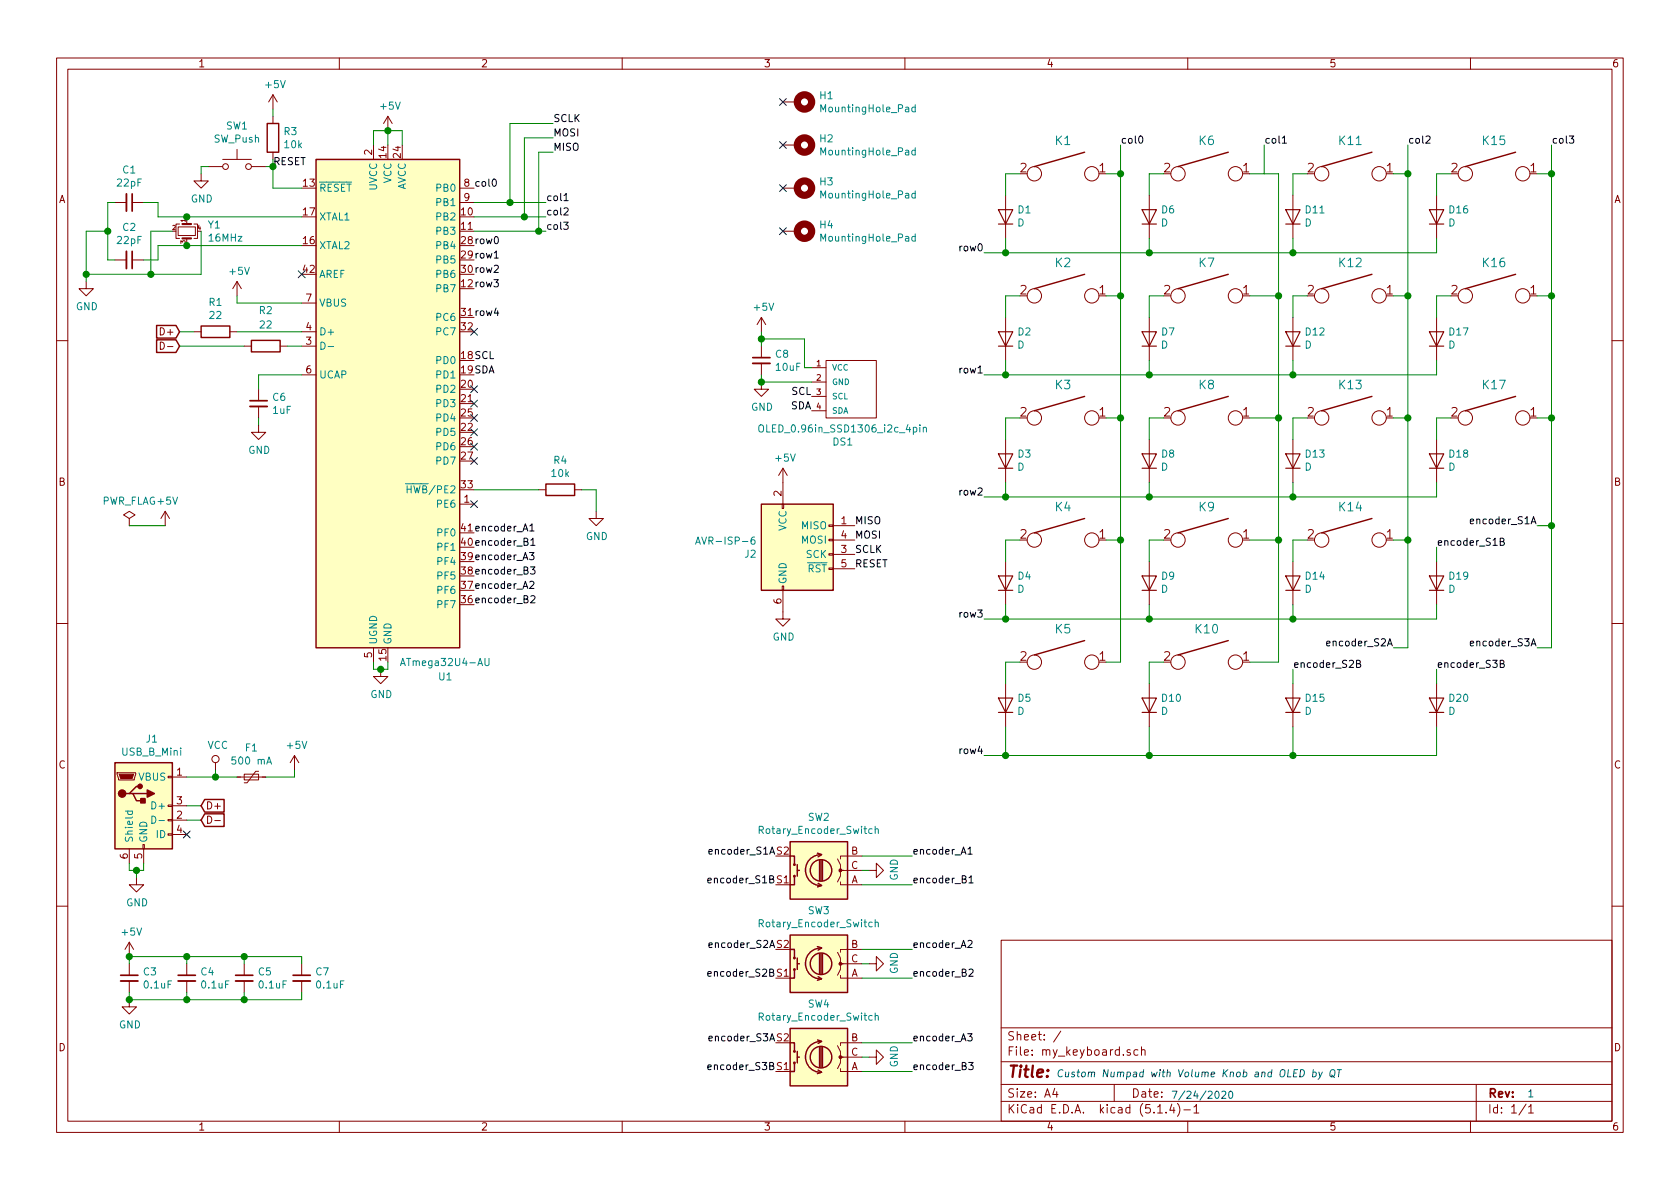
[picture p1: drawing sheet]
EESchema Schematic File Version 4
LIBS:my_keyboard-cache
EELAYER 30 0
EELAYER END
$Descr A4 11693 8268
encoding utf-8
Sheet 1 1
Title ""
Date ""
Rev ""
Comp ""
Comment1 ""
Comment2 ""
Comment3 ""
Comment4 ""
$EndDescr
Text Notes 7350 7500 0    50   Italic 0
Custom Numpad with Volume Knob and OLED by QT
Text Notes 10630 7640 0    50   ~ 0
1
$Comp
L keyboard_parts:KEYSW K1
U 1 1
P 7400 1200
F 0 "K1" H 7400 1433 60  0000 C CNN
F 1 "KEYSW" H 7400 1100 60  0001 C CNN
F 2 "Button_Switch_Keyboard:SW_Cherry_MX_1.00u_PCB" H 7400 1200 60  0001 C CNN
F 3 "" H 7400 1200 60  0000 C CNN
	1    7400 1200
	1    0    0    -1  
$EndComp
Wire Wire Line
	7100 1200 7000 1200
$Comp
L keyboard_parts:KEYSW K2
U 1 1
P 7400 2050
F 0 "K2" H 7400 2283 60  0000 C CNN
F 1 "KEYSW" H 7400 1950 60  0001 C CNN
F 2 "Button_Switch_Keyboard:SW_Cherry_MX_1.00u_PCB" H 7400 2050 60  0001 C CNN
F 3 "" H 7400 2050 60  0000 C CNN
	1    7400 2050
	1    0    0    -1  
$EndComp
Wire Wire Line
	7100 2050 7000 2050
$Comp
L keyboard_parts:KEYSW K3
U 1 1
P 7400 2900
F 0 "K3" H 7400 3133 60  0000 C CNN
F 1 "KEYSW" H 7400 2800 60  0001 C CNN
F 2 "Button_Switch_Keyboard:SW_Cherry_MX_1.00u_PCB" H 7400 2900 60  0001 C CNN
F 3 "" H 7400 2900 60  0000 C CNN
	1    7400 2900
	1    0    0    -1  
$EndComp
Wire Wire Line
	7100 2900 7000 2900
$Comp
L keyboard_parts:KEYSW K4
U 1 1
P 7400 3750
F 0 "K4" H 7400 3983 60  0000 C CNN
F 1 "KEYSW" H 7400 3650 60  0001 C CNN
F 2 "Button_Switch_Keyboard:SW_Cherry_MX_1.00u_PCB" H 7400 3750 60  0001 C CNN
F 3 "" H 7400 3750 60  0000 C CNN
	1    7400 3750
	1    0    0    -1  
$EndComp
Wire Wire Line
	7100 3750 7000 3750
$Comp
L keyboard_parts:KEYSW K5
U 1 1
P 7400 4600
F 0 "K5" H 7400 4833 60  0000 C CNN
F 1 "KEYSW" H 7400 4500 60  0001 C CNN
F 2 "Button_Switch_Keyboard:SW_Cherry_MX_2.00u_Plate" H 7400 4600 60  0001 C CNN
F 3 "" H 7400 4600 60  0000 C CNN
	1    7400 4600
	1    0    0    -1  
$EndComp
Wire Wire Line
	7100 4600 7000 4600
$Comp
L keyboard_parts:KEYSW K6
U 1 1
P 8400 1200
F 0 "K6" H 8400 1433 60  0000 C CNN
F 1 "KEYSW" H 8400 1100 60  0001 C CNN
F 2 "Button_Switch_Keyboard:SW_Cherry_MX_1.00u_PCB" H 8400 1200 60  0001 C CNN
F 3 "" H 8400 1200 60  0000 C CNN
	1    8400 1200
	1    0    0    -1  
$EndComp
Wire Wire Line
	8100 1200 8000 1200
$Comp
L keyboard_parts:KEYSW K7
U 1 1
P 8400 2050
F 0 "K7" H 8400 2283 60  0000 C CNN
F 1 "KEYSW" H 8400 1950 60  0001 C CNN
F 2 "Button_Switch_Keyboard:SW_Cherry_MX_1.00u_PCB" H 8400 2050 60  0001 C CNN
F 3 "" H 8400 2050 60  0000 C CNN
	1    8400 2050
	1    0    0    -1  
$EndComp
Wire Wire Line
	8100 2050 8000 2050
$Comp
L keyboard_parts:KEYSW K8
U 1 1
P 8400 2900
F 0 "K8" H 8400 3133 60  0000 C CNN
F 1 "KEYSW" H 8400 2800 60  0001 C CNN
F 2 "Button_Switch_Keyboard:SW_Cherry_MX_1.00u_PCB" H 8400 2900 60  0001 C CNN
F 3 "" H 8400 2900 60  0000 C CNN
	1    8400 2900
	1    0    0    -1  
$EndComp
Wire Wire Line
	8100 2900 8000 2900
$Comp
L keyboard_parts:KEYSW K9
U 1 1
P 8400 3750
F 0 "K9" H 8400 3983 60  0000 C CNN
F 1 "KEYSW" H 8400 3650 60  0001 C CNN
F 2 "Button_Switch_Keyboard:SW_Cherry_MX_1.00u_PCB" H 8400 3750 60  0001 C CNN
F 3 "" H 8400 3750 60  0000 C CNN
	1    8400 3750
	1    0    0    -1  
$EndComp
Wire Wire Line
	8100 3750 8000 3750
$Comp
L keyboard_parts:KEYSW K10
U 1 1
P 8400 4600
F 0 "K10" H 8400 4833 60  0000 C CNN
F 1 "KEYSW" H 8400 4500 60  0001 C CNN
F 2 "Button_Switch_Keyboard:SW_Cherry_MX_1.00u_PCB" H 8400 4600 60  0001 C CNN
F 3 "" H 8400 4600 60  0000 C CNN
	1    8400 4600
	1    0    0    -1  
$EndComp
Wire Wire Line
	8100 4600 8000 4600
$Comp
L keyboard_parts:KEYSW K11
U 1 1
P 9400 1200
F 0 "K11" H 9400 1433 60  0000 C CNN
F 1 "KEYSW" H 9400 1100 60  0001 C CNN
F 2 "Button_Switch_Keyboard:SW_Cherry_MX_1.00u_PCB" H 9400 1200 60  0001 C CNN
F 3 "" H 9400 1200 60  0000 C CNN
	1    9400 1200
	1    0    0    -1  
$EndComp
Wire Wire Line
	9100 1200 9000 1200
$Comp
L keyboard_parts:KEYSW K12
U 1 1
P 9400 2050
F 0 "K12" H 9400 2283 60  0000 C CNN
F 1 "KEYSW" H 9400 1950 60  0001 C CNN
F 2 "Button_Switch_Keyboard:SW_Cherry_MX_1.00u_PCB" H 9400 2050 60  0001 C CNN
F 3 "" H 9400 2050 60  0000 C CNN
	1    9400 2050
	1    0    0    -1  
$EndComp
Wire Wire Line
	9100 2050 9000 2050
$Comp
L keyboard_parts:KEYSW K13
U 1 1
P 9400 2900
F 0 "K13" H 9400 3133 60  0000 C CNN
F 1 "KEYSW" H 9400 2800 60  0001 C CNN
F 2 "Button_Switch_Keyboard:SW_Cherry_MX_1.00u_PCB" H 9400 2900 60  0001 C CNN
F 3 "" H 9400 2900 60  0000 C CNN
	1    9400 2900
	1    0    0    -1  
$EndComp
Wire Wire Line
	9100 2900 9000 2900
$Comp
L keyboard_parts:KEYSW K14
U 1 1
P 9400 3750
F 0 "K14" H 9400 3983 60  0000 C CNN
F 1 "KEYSW" H 9400 3650 60  0001 C CNN
F 2 "Button_Switch_Keyboard:SW_Cherry_MX_1.00u_PCB" H 9400 3750 60  0001 C CNN
F 3 "" H 9400 3750 60  0000 C CNN
	1    9400 3750
	1    0    0    -1  
$EndComp
Wire Wire Line
	9100 3750 9000 3750
$Comp
L keyboard_parts:KEYSW K17
U 1 1
P 10400 2900
F 0 "K17" H 10400 3133 60  0000 C CNN
F 1 "KEYSW" H 10400 2800 60  0001 C CNN
F 2 "Button_Switch_Keyboard:SW_Cherry_MX_2.00u_Vertical_Plate" H 10400 2900 60  0001 C CNN
F 3 "" H 10400 2900 60  0000 C CNN
	1    10400 2900
	1    0    0    -1  
$EndComp
Wire Wire Line
	10100 2900 10000 2900
$Comp
L keyboard_parts:KEYSW K15
U 1 1
P 10400 1200
F 0 "K15" H 10400 1433 60  0000 C CNN
F 1 "KEYSW" H 10400 1100 60  0001 C CNN
F 2 "Button_Switch_Keyboard:SW_Cherry_MX_1.00u_PCB" H 10400 1200 60  0001 C CNN
F 3 "" H 10400 1200 60  0000 C CNN
	1    10400 1200
	1    0    0    -1  
$EndComp
Wire Wire Line
	10100 1200 10000 1200
$Comp
L keyboard_parts:KEYSW K16
U 1 1
P 10400 2050
F 0 "K16" H 10400 2283 60  0000 C CNN
F 1 "KEYSW" H 10400 1950 60  0001 C CNN
F 2 "Button_Switch_Keyboard:SW_Cherry_MX_2.00u_Vertical_Plate" H 10400 2050 60  0001 C CNN
F 3 "" H 10400 2050 60  0000 C CNN
	1    10400 2050
	1    0    0    -1  
$EndComp
Wire Wire Line
	10100 2050 10000 2050
Wire Wire Line
	7800 1200 7700 1200
Wire Wire Line
	7000 2600 8000 2600
Wire Wire Line
	8700 1200 8800 1200
Wire Wire Line
	8000 2600 9000 2600
Connection ~ 8000 2600
Wire Wire Line
	8000 3450 9000 3450
Connection ~ 8000 3450
Wire Wire Line
	8000 4300 9000 4300
Connection ~ 8000 4300
Wire Wire Line
	9000 1750 10000 1750
Wire Wire Line
	7800 1000 7800 1200
Text Label 8800 1000 0    50   ~ 0
col1
Wire Wire Line
	8800 1000 8800 1200
Text Label 7800 1000 0    50   ~ 0
col0
Wire Wire Line
	9800 1000 9800 1200
Text Label 9800 1000 0    50   ~ 0
col2
Text Label 10800 1000 0    50   ~ 0
col3
Wire Wire Line
	6850 1750 7000 1750
Wire Wire Line
	6850 2600 7000 2600
Connection ~ 7000 2600
Wire Wire Line
	6850 3450 7000 3450
Connection ~ 7000 3450
Wire Wire Line
	7000 3450 8000 3450
Wire Wire Line
	6850 4300 7000 4300
Connection ~ 7000 4300
Wire Wire Line
	7000 4300 8000 4300
Wire Wire Line
	9700 1200 9800 1200
Wire Wire Line
	10700 1200 10800 1200
Wire Wire Line
	10800 1200 10800 1000
Wire Wire Line
	10700 2050 10800 2050
Wire Wire Line
	7000 5250 6850 5250
Wire Wire Line
	10800 2050 10800 1200
Connection ~ 10800 1200
Wire Wire Line
	10000 2600 9000 2600
Connection ~ 9000 2600
Connection ~ 10800 2050
Wire Wire Line
	9800 2050 9700 2050
Wire Wire Line
	9800 2900 9700 2900
Wire Wire Line
	9700 3750 9800 3750
Wire Wire Line
	9000 4300 10000 4300
Connection ~ 9000 4300
Wire Wire Line
	7000 5250 8000 5250
Connection ~ 7000 5250
Text Label 3300 1300 0    50   ~ 0
col0
Text Label 3800 1400 0    50   ~ 0
col1
Text Label 3800 1500 0    50   ~ 0
col2
Text Label 3800 1600 0    50   ~ 0
col3
$Comp
L Device:Rotary_Encoder_Switch SW2
U 1 1
P 5700 6050
F 0 "SW2" H 5700 5683 50  0000 C CNN
F 1 "Rotary_Encoder_Switch" H 5700 5774 50  0000 C CNN
F 2 "Rotary_Encoder:RotaryEncoder_Alps_EC11E-Switch_Vertical_H20mm" H 5550 6210 50  0001 C CNN
F 3 "~" H 5700 6310 50  0001 C CNN
	1    5700 6050
	-1   0    0    1   
$EndComp
$Comp
L power:GND #PWR017
U 1 1
P 6050 6050
F 0 "#PWR017" H 6050 5800 50  0001 C CNN
F 1 "GND" H 6055 5877 50  0000 C CNN
F 2 "" H 6050 6050 50  0001 C CNN
F 3 "" H 6050 6050 50  0001 C CNN
	1    6050 6050
	0    -1   -1   0   
$EndComp
Wire Wire Line
	6050 6050 6000 6050
Text Label 6350 5950 0    50   ~ 0
encoder_A1
Text Label 6350 6150 0    50   ~ 0
encoder_B1
Wire Wire Line
	6350 6150 6000 6150
Wire Wire Line
	6350 5950 6000 5950
Text Label 10700 3650 2    50   ~ 0
encoder_S1A
Text Label 10000 3800 0    50   ~ 0
encoder_S1B
Text Label 5400 6150 2    50   ~ 0
encoder_S1B
Text Label 5400 5950 2    50   ~ 0
encoder_S1A
Text Notes 8150 7650 0    50   ~ 0
7/24/2020
$Comp
L power:GND #PWR015
U 1 1
P 5300 2650
F 0 "#PWR015" H 5300 2400 50  0001 C CNN
F 1 "GND" H 5305 2477 50  0000 C CNN
F 2 "" H 5300 2650 50  0001 C CNN
F 3 "" H 5300 2650 50  0001 C CNN
	1    5300 2650
	1    0    0    -1  
$EndComp
Text Label 3300 2600 0    50   ~ 0
SDA
Text Label 3300 2500 0    50   ~ 0
SCL
Text Label 5650 2850 2    50   ~ 0
SDA
Text Label 5650 2750 2    50   ~ 0
SCL
$Comp
L Switch:SW_Push SW1
U 1 1
P 1650 1150
F 0 "SW1" H 1650 1435 50  0000 C CNN
F 1 "SW_Push" H 1650 1344 50  0000 C CNN
F 2 "Button_Switch_SMD:SW_PUSH_4_5.1x5.1mm" H 1650 1350 50  0001 C CNN
F 3 "~" H 1650 1350 50  0001 C CNN
F 4 "C318884" H 1650 1150 50  0001 C CNN "JLCPCB Parts"
	1    1650 1150
	1    0    0    -1  
$EndComp
$Comp
L power:GND #PWR06
U 1 1
P 1400 1200
F 0 "#PWR06" H 1400 950 50  0001 C CNN
F 1 "GND" H 1405 1027 50  0000 C CNN
F 2 "" H 1400 1200 50  0001 C CNN
F 3 "" H 1400 1200 50  0001 C CNN
	1    1400 1200
	1    0    0    -1  
$EndComp
$Comp
L dk_Display-Modules-LCD-OLED-Graphic:OLED_0.96in_SSD1306_i2c_4pin DS1
U 1 1
P 5950 2700
F 0 "DS1" V 6315 2617 50  0000 C CNN
F 1 "OLED_0.96in_SSD1306_i2c_4pin" V 6224 2617 50  0000 C CNN
F 2 "keyboard_parts:OLED_0.96in_SSD1306_i2c_4pin" H 5950 3000 50  0001 C CNN
F 3 "" H 5950 3000 50  0001 C CNN
	1    5950 2700
	0    1    1    0   
$EndComp
$Comp
L Device:Rotary_Encoder_Switch SW3
U 1 1
P 5700 6700
F 0 "SW3" H 5700 6333 50  0000 C CNN
F 1 "Rotary_Encoder_Switch" H 5700 6424 50  0000 C CNN
F 2 "Rotary_Encoder:RotaryEncoder_Alps_EC11E-Switch_Vertical_H20mm" H 5550 6860 50  0001 C CNN
F 3 "~" H 5700 6960 50  0001 C CNN
	1    5700 6700
	-1   0    0    1   
$EndComp
$Comp
L power:GND #PWR018
U 1 1
P 6050 6700
F 0 "#PWR018" H 6050 6450 50  0001 C CNN
F 1 "GND" H 6055 6527 50  0000 C CNN
F 2 "" H 6050 6700 50  0001 C CNN
F 3 "" H 6050 6700 50  0001 C CNN
	1    6050 6700
	0    -1   -1   0   
$EndComp
Wire Wire Line
	6050 6700 6000 6700
Text Label 6350 6600 0    50   ~ 0
encoder_A2
Text Label 6350 6800 0    50   ~ 0
encoder_B2
Wire Wire Line
	6350 6800 6000 6800
Wire Wire Line
	6350 6600 6000 6600
Text Label 5400 6800 2    50   ~ 0
encoder_S2B
Text Label 5400 6600 2    50   ~ 0
encoder_S2A
Text Label 3300 3700 0    50   ~ 0
encoder_A1
Text Label 3300 3800 0    50   ~ 0
encoder_B1
Text Label 3300 4100 0    50   ~ 0
encoder_A2
Text Label 3300 4200 0    50   ~ 0
encoder_B2
$Comp
L Device:Rotary_Encoder_Switch SW4
U 1 1
P 5700 7350
F 0 "SW4" H 5700 6983 50  0000 C CNN
F 1 "Rotary_Encoder_Switch" H 5700 7074 50  0000 C CNN
F 2 "Rotary_Encoder:RotaryEncoder_Alps_EC11E-Switch_Vertical_H20mm" H 5550 7510 50  0001 C CNN
F 3 "~" H 5700 7610 50  0001 C CNN
	1    5700 7350
	-1   0    0    1   
$EndComp
$Comp
L power:GND #PWR019
U 1 1
P 6050 7350
F 0 "#PWR019" H 6050 7100 50  0001 C CNN
F 1 "GND" H 6055 7177 50  0000 C CNN
F 2 "" H 6050 7350 50  0001 C CNN
F 3 "" H 6050 7350 50  0001 C CNN
	1    6050 7350
	0    -1   -1   0   
$EndComp
Wire Wire Line
	6050 7350 6000 7350
Text Label 6350 7250 0    50   ~ 0
encoder_A3
Text Label 6350 7450 0    50   ~ 0
encoder_B3
Wire Wire Line
	6350 7450 6000 7450
Wire Wire Line
	6350 7250 6000 7250
Text Label 5400 7450 2    50   ~ 0
encoder_S3B
Text Label 5400 7250 2    50   ~ 0
encoder_S3A
Wire Wire Line
	10700 2900 10800 2900
Connection ~ 10800 2900
Wire Wire Line
	10800 2050 10800 2900
Wire Wire Line
	10700 3650 10800 3650
Wire Wire Line
	10800 3650 10800 2900
Text Label 9700 4500 2    50   ~ 0
encoder_S2A
Text Label 9000 4650 0    50   ~ 0
encoder_S2B
Wire Wire Line
	9700 4500 9800 4500
Text Label 10700 4500 2    50   ~ 0
encoder_S3A
Text Label 10000 4650 0    50   ~ 0
encoder_S3B
Wire Wire Line
	10700 4500 10800 4500
Wire Wire Line
	10800 4500 10800 3650
Connection ~ 10800 3650
Connection ~ 9000 3450
Wire Wire Line
	8000 5250 9000 5250
Connection ~ 8000 5250
Connection ~ 9000 5250
Wire Wire Line
	9000 5250 10000 5250
Text Label 3300 3900 0    50   ~ 0
encoder_A3
Text Label 3300 4000 0    50   ~ 0
encoder_B3
$Comp
L Mechanical:MountingHole_Pad H1
U 1 1
P 5550 700
F 0 "H1" V 5504 850 50  0000 L CNN
F 1 "MountingHole_Pad" V 5595 850 50  0000 L CNN
F 2 "MountingHole:MountingHole_3.2mm_M3_Pad_Via" H 5550 700 50  0001 C CNN
F 3 "~" H 5550 700 50  0001 C CNN
	1    5550 700 
	0    1    1    0   
$EndComp
$Comp
L Mechanical:MountingHole_Pad H2
U 1 1
P 5550 1000
F 0 "H2" V 5504 1150 50  0000 L CNN
F 1 "MountingHole_Pad" V 5595 1150 50  0000 L CNN
F 2 "MountingHole:MountingHole_3.2mm_M3_Pad_Via" H 5550 1000 50  0001 C CNN
F 3 "~" H 5550 1000 50  0001 C CNN
	1    5550 1000
	0    1    1    0   
$EndComp
$Comp
L Mechanical:MountingHole_Pad H3
U 1 1
P 5550 1300
F 0 "H3" V 5504 1450 50  0000 L CNN
F 1 "MountingHole_Pad" V 5595 1450 50  0000 L CNN
F 2 "MountingHole:MountingHole_3.2mm_M3_Pad_Via" H 5550 1300 50  0001 C CNN
F 3 "~" H 5550 1300 50  0001 C CNN
	1    5550 1300
	0    1    1    0   
$EndComp
$Comp
L Mechanical:MountingHole_Pad H4
U 1 1
P 5550 1600
F 0 "H4" V 5504 1750 50  0000 L CNN
F 1 "MountingHole_Pad" V 5595 1750 50  0000 L CNN
F 2 "MountingHole:MountingHole_3.2mm_M3_Pad_Via" H 5550 1600 50  0001 C CNN
F 3 "~" H 5550 1600 50  0001 C CNN
	1    5550 1600
	0    1    1    0   
$EndComp
Wire Wire Line
	2600 1000 2600 900 
Wire Wire Line
	2600 900  2700 900 
Wire Wire Line
	2700 900  2700 1000
Wire Wire Line
	2800 1000 2800 900 
Wire Wire Line
	2800 900  2700 900 
Connection ~ 2700 900 
$Comp
L power:+5V #PWR012
U 1 1
P 2700 900
F 0 "#PWR012" H 2700 750 50  0001 C CNN
F 1 "+5V" H 2715 1073 50  0000 C CNN
F 2 "" H 2700 900 50  0001 C CNN
F 3 "" H 2700 900 50  0001 C CNN
	1    2700 900 
	1    0    0    -1  
$EndComp
Wire Wire Line
	2600 4600 2600 4650
Wire Wire Line
	2600 4650 2650 4650
Wire Wire Line
	2700 4650 2700 4600
$Comp
L power:GND #PWR011
U 1 1
P 2650 4650
F 0 "#PWR011" H 2650 4400 50  0001 C CNN
F 1 "GND" H 2655 4477 50  0000 C CNN
F 2 "" H 2650 4650 50  0001 C CNN
F 3 "" H 2650 4650 50  0001 C CNN
	1    2650 4650
	1    0    0    -1  
$EndComp
$Comp
L Device:R R4
U 1 1
P 3900 3400
F 0 "R4" V 3693 3400 50  0000 C CNN
F 1 "10k" V 3784 3400 50  0000 C CNN
F 2 "Resistor_SMD:R_0805_2012Metric_Pad1.15x1.40mm_HandSolder" V 3830 3400 50  0001 C CNN
F 3 "~" H 3900 3400 50  0001 C CNN
F 4 "C25804" H 3900 3400 50  0001 C CNN "JLCPCB Parts"
	1    3900 3400
	0    1    1    0   
$EndComp
Wire Wire Line
	3750 3400 3300 3400
$Comp
L power:GND #PWR013
U 1 1
P 4150 3550
F 0 "#PWR013" H 4150 3300 50  0001 C CNN
F 1 "GND" H 4155 3377 50  0000 C CNN
F 2 "" H 4150 3550 50  0001 C CNN
F 3 "" H 4150 3550 50  0001 C CNN
	1    4150 3550
	1    0    0    -1  
$EndComp
Wire Wire Line
	4050 3400 4150 3400
Wire Wire Line
	4150 3400 4150 3550
$Comp
L Device:R R1
U 1 1
P 1500 2300
F 0 "R1" V 1293 2300 50  0000 C CNN
F 1 "22" V 1384 2300 50  0000 C CNN
F 2 "Resistor_SMD:R_0805_2012Metric_Pad1.15x1.40mm_HandSolder" V 1430 2300 50  0001 C CNN
F 3 "~" H 1500 2300 50  0001 C CNN
F 4 "C23345" H 1500 2300 50  0001 C CNN "JLCPCB Parts"
	1    1500 2300
	0    1    1    0   
$EndComp
$Comp
L Device:R R2
U 1 1
P 1850 2400
F 0 "R2" V 1600 2400 50  0000 C CNN
F 1 "22" V 1700 2400 50  0000 C CNN
F 2 "Resistor_SMD:R_0805_2012Metric_Pad1.15x1.40mm_HandSolder" V 1780 2400 50  0001 C CNN
F 3 "~" H 1850 2400 50  0001 C CNN
F 4 "C23345" H 1850 2400 50  0001 C CNN "JLCPCB Parts"
	1    1850 2400
	0    1    1    0   
$EndComp
$Comp
L Device:C_Small C6
U 1 1
P 1800 2800
F 0 "C6" H 1892 2846 50  0000 L CNN
F 1 "1uF" H 1892 2755 50  0000 L CNN
F 2 "Capacitor_SMD:C_0805_2012Metric_Pad1.15x1.40mm_HandSolder" H 1800 2800 50  0001 C CNN
F 3 "~" H 1800 2800 50  0001 C CNN
F 4 " C15849" H 1800 2800 50  0001 C CNN "JLCPCB Parts"
	1    1800 2800
	1    0    0    -1  
$EndComp
$Comp
L power:GND #PWR08
U 1 1
P 1800 2950
F 0 "#PWR08" H 1800 2700 50  0001 C CNN
F 1 "GND" H 1805 2777 50  0000 C CNN
F 2 "" H 1800 2950 50  0001 C CNN
F 3 "" H 1800 2950 50  0001 C CNN
	1    1800 2950
	1    0    0    -1  
$EndComp
Wire Wire Line
	2100 2600 1800 2600
Wire Wire Line
	1800 2600 1800 2700
Wire Wire Line
	1800 2950 1800 2900
$Comp
L power:+5V #PWR02
U 1 1
P 900 6650
F 0 "#PWR02" H 900 6500 50  0001 C CNN
F 1 "+5V" H 915 6823 50  0000 C CNN
F 2 "" H 900 6650 50  0001 C CNN
F 3 "" H 900 6650 50  0001 C CNN
	1    900  6650
	1    0    0    -1  
$EndComp
$Comp
L Device:C_Small C3
U 1 1
P 900 6800
F 0 "C3" H 992 6846 50  0000 L CNN
F 1 "0.1uF" H 992 6755 50  0000 L CNN
F 2 "Capacitor_SMD:C_0805_2012Metric_Pad1.15x1.40mm_HandSolder" H 900 6800 50  0001 C CNN
F 3 "~" H 900 6800 50  0001 C CNN
F 4 "C14663" H 900 6800 50  0001 C CNN "JLCPCB Parts"
	1    900  6800
	1    0    0    -1  
$EndComp
$Comp
L power:GND #PWR03
U 1 1
P 900 6950
F 0 "#PWR03" H 900 6700 50  0001 C CNN
F 1 "GND" H 905 6777 50  0000 C CNN
F 2 "" H 900 6950 50  0001 C CNN
F 3 "" H 900 6950 50  0001 C CNN
	1    900  6950
	1    0    0    -1  
$EndComp
Wire Wire Line
	900  6950 900  6900
Wire Wire Line
	900  6700 900  6650
$Comp
L Device:C_Small C4
U 1 1
P 1300 6800
F 0 "C4" H 1392 6846 50  0000 L CNN
F 1 "0.1uF" H 1392 6755 50  0000 L CNN
F 2 "Capacitor_SMD:C_0805_2012Metric_Pad1.15x1.40mm_HandSolder" H 1300 6800 50  0001 C CNN
F 3 "~" H 1300 6800 50  0001 C CNN
F 4 "C14663" H 1300 6800 50  0001 C CNN "JLCPCB Parts"
	1    1300 6800
	1    0    0    -1  
$EndComp
Wire Wire Line
	1300 6950 1300 6900
Wire Wire Line
	1300 6700 1300 6650
$Comp
L Device:C_Small C5
U 1 1
P 1700 6800
F 0 "C5" H 1792 6846 50  0000 L CNN
F 1 "0.1uF" H 1792 6755 50  0000 L CNN
F 2 "Capacitor_SMD:C_0805_2012Metric_Pad1.15x1.40mm_HandSolder" H 1700 6800 50  0001 C CNN
F 3 "~" H 1700 6800 50  0001 C CNN
F 4 "C14663" H 1700 6800 50  0001 C CNN "JLCPCB Parts"
	1    1700 6800
	1    0    0    -1  
$EndComp
Wire Wire Line
	1700 6950 1700 6900
Wire Wire Line
	1700 6700 1700 6650
$Comp
L Device:C_Small C7
U 1 1
P 2100 6800
F 0 "C7" H 2192 6846 50  0000 L CNN
F 1 "0.1uF" H 2192 6755 50  0000 L CNN
F 2 "Capacitor_SMD:C_0805_2012Metric_Pad1.15x1.40mm_HandSolder" H 2100 6800 50  0001 C CNN
F 3 "~" H 2100 6800 50  0001 C CNN
F 4 "C14663" H 2100 6800 50  0001 C CNN "JLCPCB Parts"
	1    2100 6800
	1    0    0    -1  
$EndComp
Wire Wire Line
	2100 6950 2100 6900
Wire Wire Line
	2100 6700 2100 6650
Wire Wire Line
	1300 6650 900  6650
Connection ~ 900  6650
Connection ~ 1300 6650
Wire Wire Line
	1300 6650 1700 6650
Connection ~ 1700 6650
Wire Wire Line
	1700 6650 2100 6650
Connection ~ 900  6950
Wire Wire Line
	900  6950 1300 6950
Connection ~ 1300 6950
Wire Wire Line
	1300 6950 1700 6950
Connection ~ 1700 6950
Wire Wire Line
	1700 6950 2100 6950
$Comp
L power:+5V #PWR07
U 1 1
P 1650 2050
F 0 "#PWR07" H 1650 1900 50  0001 C CNN
F 1 "+5V" H 1665 2223 50  0000 C CNN
F 2 "" H 1650 2050 50  0001 C CNN
F 3 "" H 1650 2050 50  0001 C CNN
	1    1650 2050
	1    0    0    -1  
$EndComp
Wire Wire Line
	2100 2100 1650 2100
Wire Wire Line
	1650 2100 1650 2050
Wire Wire Line
	2100 2400 2000 2400
Wire Wire Line
	1650 2300 2100 2300
Wire Wire Line
	1250 2300 1350 2300
Wire Wire Line
	1250 2400 1700 2400
$Comp
L Device:Crystal_GND24_Small Y1
U 1 1
P 1300 1600
F 0 "Y1" V 1254 1744 50  0000 L CNN
F 1 "16MHz" V 1345 1744 50  0000 L CNN
F 2 "Crystal:Crystal_SMD_3225-4Pin_3.2x2.5mm_HandSoldering" H 1300 1600 50  0001 C CNN
F 3 "~" H 1300 1600 50  0001 C CNN
F 4 "C13738" H 1300 1600 50  0001 C CNN "JLCPCB Parts"
	1    1300 1600
	0    1    1    0   
$EndComp
Wire Wire Line
	750  1400 800  1400
Wire Wire Line
	750  1800 800  1800
Wire Wire Line
	750  1400 750  1600
$Comp
L Device:C_Small C1
U 1 1
P 900 1400
F 0 "C1" V 671 1400 50  0000 C CNN
F 1 "22pF" V 762 1400 50  0000 C CNN
F 2 "Capacitor_SMD:C_0805_2012Metric_Pad1.15x1.40mm_HandSolder" H 900 1400 50  0001 C CNN
F 3 "~" H 900 1400 50  0001 C CNN
F 4 " C14663" H 900 1400 50  0001 C CNN "JLCPCB Parts"
	1    900  1400
	0    1    1    0   
$EndComp
$Comp
L Device:C_Small C2
U 1 1
P 900 1800
F 0 "C2" V 671 1800 50  0000 C CNN
F 1 "22pF" V 762 1800 50  0000 C CNN
F 2 "Capacitor_SMD:C_0805_2012Metric_Pad1.15x1.40mm_HandSolder" H 900 1800 50  0001 C CNN
F 3 "~" H 900 1800 50  0001 C CNN
F 4 " C14663" H 900 1800 50  0001 C CNN "JLCPCB Parts"
	1    900  1800
	0    1    1    0   
$EndComp
Wire Wire Line
	1100 1400 1100 1500
Wire Wire Line
	1100 1500 1300 1500
Wire Wire Line
	1000 1400 1100 1400
Connection ~ 1300 1500
Wire Wire Line
	1100 1800 1100 1700
Wire Wire Line
	1100 1700 1300 1700
Wire Wire Line
	1000 1800 1100 1800
Connection ~ 1300 1700
$Comp
L power:GND #PWR01
U 1 1
P 600 1950
F 0 "#PWR01" H 600 1700 50  0001 C CNN
F 1 "GND" H 605 1777 50  0000 C CNN
F 2 "" H 600 1950 50  0001 C CNN
F 3 "" H 600 1950 50  0001 C CNN
	1    600  1950
	1    0    0    -1  
$EndComp
Wire Wire Line
	600  1600 750  1600
Connection ~ 750  1600
Wire Wire Line
	750  1600 750  1800
Wire Wire Line
	600  1600 600  1900
Wire Wire Line
	1200 1600 1050 1600
Wire Wire Line
	1050 1600 1050 1900
Wire Wire Line
	1050 1900 600  1900
Connection ~ 600  1900
Wire Wire Line
	600  1900 600  1950
Wire Wire Line
	1300 1700 2100 1700
Wire Wire Line
	1300 1500 2100 1500
Wire Wire Line
	1400 1600 1400 1900
Wire Wire Line
	1400 1900 1050 1900
Connection ~ 1050 1900
Wire Wire Line
	1450 1150 1400 1150
Wire Wire Line
	1400 1200 1400 1150
Wire Wire Line
	1850 1150 1900 1150
Wire Wire Line
	1900 1150 1900 1300
$Comp
L power:+5V #PWR09
U 1 1
P 1900 750
F 0 "#PWR09" H 1900 600 50  0001 C CNN
F 1 "+5V" H 1915 923 50  0000 C CNN
F 2 "" H 1900 750 50  0001 C CNN
F 3 "" H 1900 750 50  0001 C CNN
	1    1900 750 
	1    0    0    -1  
$EndComp
$Comp
L Device:R R3
U 1 1
P 1900 950
F 0 "R3" H 1970 996 50  0000 L CNN
F 1 "10k" H 1970 905 50  0000 L CNN
F 2 "Resistor_SMD:R_0805_2012Metric_Pad1.15x1.40mm_HandSolder" V 1830 950 50  0001 C CNN
F 3 "~" H 1900 950 50  0001 C CNN
F 4 "C25804" H 1900 950 50  0001 C CNN "JLCPCB Parts"
	1    1900 950 
	1    0    0    -1  
$EndComp
Wire Wire Line
	1900 1100 1900 1150
Connection ~ 1900 1150
Wire Wire Line
	1900 800  1900 750 
Text GLabel 1250 2300 0    50   Input ~ 0
D+
Text GLabel 1250 2400 0    50   Input ~ 0
D-
$Comp
L Connector:USB_B_Mini J1
U 1 1
P 1000 5600
F 0 "J1" H 1057 6067 50  0000 C CNN
F 1 "USB_B_Mini" H 1057 5976 50  0000 C CNN
F 2 "keyboard_parts:USB_miniB" H 1150 5550 50  0001 C CNN
F 3 "~" H 1150 5550 50  0001 C CNN
	1    1000 5600
	1    0    0    -1  
$EndComp
$Comp
L power:VCC #PWR05
U 1 1
P 1500 5350
F 0 "#PWR05" H 1500 5200 50  0001 C CNN
F 1 "VCC" H 1517 5523 50  0000 C CNN
F 2 "" H 1500 5350 50  0001 C CNN
F 3 "" H 1500 5350 50  0001 C CNN
	1    1500 5350
	1    0    0    -1  
$EndComp
Wire Wire Line
	1300 5400 1500 5400
Wire Wire Line
	1500 5400 1500 5350
$Comp
L power:+5V #PWR010
U 1 1
P 2050 5350
F 0 "#PWR010" H 2050 5200 50  0001 C CNN
F 1 "+5V" H 2065 5523 50  0000 C CNN
F 2 "" H 2050 5350 50  0001 C CNN
F 3 "" H 2050 5350 50  0001 C CNN
	1    2050 5350
	1    0    0    -1  
$EndComp
Wire Wire Line
	2050 5400 2050 5350
$Comp
L Device:Polyfuse_Small F1
U 1 1
P 1750 5400
F 0 "F1" V 1545 5400 50  0000 C CNN
F 1 "500 mA" V 1636 5400 50  0000 C CNN
F 2 "Fuse:Fuse_1206_3216Metric_Pad1.42x1.75mm_HandSolder" H 1800 5200 50  0001 L CNN
F 3 "~" H 1750 5400 50  0001 C CNN
F 4 "C151162" H 1750 5400 50  0001 C CNN "JLCPCB Parts"
	1    1750 5400
	0    1    1    0   
$EndComp
Wire Wire Line
	1500 5400 1650 5400
Connection ~ 1500 5400
Wire Wire Line
	2050 5400 1850 5400
Text GLabel 1400 5600 2    50   Input ~ 0
D+
Text GLabel 1400 5700 2    50   Input ~ 0
D-
Wire Wire Line
	1400 5600 1300 5600
Wire Wire Line
	1400 5700 1300 5700
Wire Wire Line
	900  6000 900  6050
Wire Wire Line
	900  6050 950  6050
Wire Wire Line
	1000 6050 1000 6000
$Comp
L power:GND #PWR04
U 1 1
P 950 6100
F 0 "#PWR04" H 950 5850 50  0001 C CNN
F 1 "GND" H 955 5927 50  0000 C CNN
F 2 "" H 950 6100 50  0001 C CNN
F 3 "" H 950 6100 50  0001 C CNN
	1    950  6100
	1    0    0    -1  
$EndComp
Wire Wire Line
	950  6100 950  6050
Connection ~ 950  6050
Wire Wire Line
	950  6050 1000 6050
$Comp
L MCU_Microchip_ATmega:ATmega32U4-AU U1
U 1 1
P 2700 2800
F 0 "U1" H 3100 900 50  0000 C CNN
F 1 "ATmega32U4-AU" H 3100 1000 50  0000 C CNN
F 2 "Package_QFP:TQFP-44_10x10mm_P0.8mm" H 2700 2800 50  0001 C CIN
F 3 "http://ww1.microchip.com/downloads/en/DeviceDoc/Atmel-7766-8-bit-AVR-ATmega16U4-32U4_Datasheet.pdf" H 2700 2800 50  0001 C CNN
F 4 "C44854" H 2700 2800 50  0001 C CNN "JLCPCB Parts"
	1    2700 2800
	1    0    0    -1  
$EndComp
NoConn ~ 3300 2300
NoConn ~ 3300 2700
NoConn ~ 3300 2800
NoConn ~ 3300 2900
NoConn ~ 3300 3000
NoConn ~ 3300 3100
NoConn ~ 3300 3200
Connection ~ 2650 4650
Wire Wire Line
	2650 4650 2700 4650
$Comp
L Device:C_Small C8
U 1 1
P 5300 2500
F 0 "C8" H 5392 2546 50  0000 L CNN
F 1 "10uF" H 5392 2455 50  0000 L CNN
F 2 "Capacitor_SMD:C_0805_2012Metric_Pad1.15x1.40mm_HandSolder" H 5300 2500 50  0001 C CNN
F 3 "~" H 5300 2500 50  0001 C CNN
F 4 "C19702" H 5300 2500 50  0001 C CNN "JLCPCB Parts"
	1    5300 2500
	1    0    0    -1  
$EndComp
Wire Wire Line
	5300 2650 5300 2600
Connection ~ 5300 2650
Wire Wire Line
	5300 2400 5300 2350
Wire Wire Line
	5600 2350 5600 2550
Wire Wire Line
	5600 2550 5650 2550
Wire Wire Line
	5300 2350 5600 2350
Wire Wire Line
	5300 2650 5650 2650
NoConn ~ 3300 3500
NoConn ~ 2100 1900
$Comp
L power:+5V #PWR014
U 1 1
P 5300 2300
F 0 "#PWR014" H 5300 2150 50  0001 C CNN
F 1 "+5V" H 5315 2473 50  0000 C CNN
F 2 "" H 5300 2300 50  0001 C CNN
F 3 "" H 5300 2300 50  0001 C CNN
	1    5300 2300
	1    0    0    -1  
$EndComp
Wire Wire Line
	5300 2350 5300 2300
Connection ~ 5300 2350
NoConn ~ 1300 5800
$Comp
L power:PWR_FLAG #FLG01
U 1 1
P 900 3650
F 0 "#FLG01" H 900 3725 50  0001 C CNN
F 1 "PWR_FLAG" H 900 3823 50  0000 C CNN
F 2 "" H 900 3650 50  0001 C CNN
F 3 "~" H 900 3650 50  0001 C CNN
	1    900  3650
	1    0    0    -1  
$EndComp
$Comp
L power:+5V #PWR021
U 1 1
P 1150 3650
F 0 "#PWR021" H 1150 3500 50  0001 C CNN
F 1 "+5V" H 1165 3823 50  0000 C CNN
F 2 "" H 1150 3650 50  0001 C CNN
F 3 "" H 1150 3650 50  0001 C CNN
	1    1150 3650
	1    0    0    -1  
$EndComp
Wire Wire Line
	1150 3650 900  3650
Wire Wire Line
	8000 1750 7000 1750
Connection ~ 7000 1750
Wire Wire Line
	8000 1750 9000 1750
Connection ~ 8000 1750
Connection ~ 9000 1750
Text Label 3300 1700 0    50   ~ 0
row0
Text Label 3300 1800 0    50   ~ 0
row1
Text Label 3300 1900 0    50   ~ 0
row2
Text Label 3300 2000 0    50   ~ 0
row3
Text Label 3300 2200 0    50   ~ 0
row4
Text Label 6850 1750 2    50   ~ 0
row0
Text Label 6850 2600 2    50   ~ 0
row1
Text Label 6850 3450 2    50   ~ 0
row2
Text Label 6850 4300 2    50   ~ 0
row3
Text Label 6850 5250 2    50   ~ 0
row4
$Comp
L Device:D D1
U 1 1
P 7000 1500
F 0 "D1" V 7046 1421 50  0000 R CNN
F 1 "D" V 6955 1421 50  0000 R CNN
F 2 "Diode_SMD:D_SOD-123" H 7000 1500 50  0001 C CNN
F 3 "~" H 7000 1500 50  0001 C CNN
F 4 " C81598" H 7000 1500 50  0001 C CNN "JLCPCB Parts"
	1    7000 1500
	0    -1   -1   0   
$EndComp
Wire Wire Line
	7000 1200 7000 1350
Wire Wire Line
	7000 1650 7000 1750
$Comp
L Device:D D16
U 1 1
P 10000 1500
F 0 "D16" V 10046 1421 50  0000 R CNN
F 1 "D" V 9955 1421 50  0000 R CNN
F 2 "Diode_SMD:D_SOD-123" H 10000 1500 50  0001 C CNN
F 3 "~" H 10000 1500 50  0001 C CNN
F 4 " C81598" H 10000 1500 50  0001 C CNN "JLCPCB Parts"
	1    10000 1500
	0    -1   -1   0   
$EndComp
$Comp
L Device:D D11
U 1 1
P 9000 1500
F 0 "D11" V 9046 1421 50  0000 R CNN
F 1 "D" V 8955 1421 50  0000 R CNN
F 2 "Diode_SMD:D_SOD-123" H 9000 1500 50  0001 C CNN
F 3 "~" H 9000 1500 50  0001 C CNN
F 4 " C81598" H 9000 1500 50  0001 C CNN "JLCPCB Parts"
	1    9000 1500
	0    -1   -1   0   
$EndComp
$Comp
L Device:D D6
U 1 1
P 8000 1500
F 0 "D6" V 8046 1421 50  0000 R CNN
F 1 "D" V 7955 1421 50  0000 R CNN
F 2 "Diode_SMD:D_SOD-123" H 8000 1500 50  0001 C CNN
F 3 "~" H 8000 1500 50  0001 C CNN
F 4 " C81598" H 8000 1500 50  0001 C CNN "JLCPCB Parts"
	1    8000 1500
	0    -1   -1   0   
$EndComp
$Comp
L Device:D D17
U 1 1
P 10000 2350
F 0 "D17" V 10046 2271 50  0000 R CNN
F 1 "D" V 9955 2271 50  0000 R CNN
F 2 "Diode_SMD:D_SOD-123" H 10000 2350 50  0001 C CNN
F 3 "~" H 10000 2350 50  0001 C CNN
F 4 " C81598" H 10000 2350 50  0001 C CNN "JLCPCB Parts"
	1    10000 2350
	0    -1   -1   0   
$EndComp
$Comp
L Device:D D12
U 1 1
P 9000 2350
F 0 "D12" V 9046 2271 50  0000 R CNN
F 1 "D" V 8955 2271 50  0000 R CNN
F 2 "Diode_SMD:D_SOD-123" H 9000 2350 50  0001 C CNN
F 3 "~" H 9000 2350 50  0001 C CNN
F 4 " C81598" H 9000 2350 50  0001 C CNN "JLCPCB Parts"
	1    9000 2350
	0    -1   -1   0   
$EndComp
$Comp
L Device:D D7
U 1 1
P 8000 2350
F 0 "D7" V 8046 2271 50  0000 R CNN
F 1 "D" V 7955 2271 50  0000 R CNN
F 2 "Diode_SMD:D_SOD-123" H 8000 2350 50  0001 C CNN
F 3 "~" H 8000 2350 50  0001 C CNN
F 4 " C81598" H 8000 2350 50  0001 C CNN "JLCPCB Parts"
	1    8000 2350
	0    -1   -1   0   
$EndComp
$Comp
L Device:D D2
U 1 1
P 7000 2350
F 0 "D2" V 7046 2271 50  0000 R CNN
F 1 "D" V 6955 2271 50  0000 R CNN
F 2 "Diode_SMD:D_SOD-123" H 7000 2350 50  0001 C CNN
F 3 "~" H 7000 2350 50  0001 C CNN
F 4 " C81598" H 7000 2350 50  0001 C CNN "JLCPCB Parts"
	1    7000 2350
	0    -1   -1   0   
$EndComp
Wire Wire Line
	10000 2500 10000 2600
Wire Wire Line
	9000 2500 9000 2600
Wire Wire Line
	8000 2500 8000 2600
Wire Wire Line
	7000 2500 7000 2600
Wire Wire Line
	10000 2050 10000 2200
Wire Wire Line
	9000 2050 9000 2200
Wire Wire Line
	8000 2050 8000 2200
Wire Wire Line
	7000 2050 7000 2200
$Comp
L Device:D D18
U 1 1
P 10000 3200
F 0 "D18" V 10046 3121 50  0000 R CNN
F 1 "D" V 9955 3121 50  0000 R CNN
F 2 "Diode_SMD:D_SOD-123" H 10000 3200 50  0001 C CNN
F 3 "~" H 10000 3200 50  0001 C CNN
F 4 " C81598" H 10000 3200 50  0001 C CNN "JLCPCB Parts"
	1    10000 3200
	0    -1   -1   0   
$EndComp
$Comp
L Device:D D13
U 1 1
P 9000 3200
F 0 "D13" V 9046 3121 50  0000 R CNN
F 1 "D" V 8955 3121 50  0000 R CNN
F 2 "Diode_SMD:D_SOD-123" H 9000 3200 50  0001 C CNN
F 3 "~" H 9000 3200 50  0001 C CNN
F 4 " C81598" H 9000 3200 50  0001 C CNN "JLCPCB Parts"
	1    9000 3200
	0    -1   -1   0   
$EndComp
$Comp
L Device:D D8
U 1 1
P 8000 3200
F 0 "D8" V 8046 3121 50  0000 R CNN
F 1 "D" V 7955 3121 50  0000 R CNN
F 2 "Diode_SMD:D_SOD-123" H 8000 3200 50  0001 C CNN
F 3 "~" H 8000 3200 50  0001 C CNN
F 4 " C81598" H 8000 3200 50  0001 C CNN "JLCPCB Parts"
	1    8000 3200
	0    -1   -1   0   
$EndComp
$Comp
L Device:D D3
U 1 1
P 7000 3200
F 0 "D3" V 7046 3121 50  0000 R CNN
F 1 "D" V 6955 3121 50  0000 R CNN
F 2 "Diode_SMD:D_SOD-123" H 7000 3200 50  0001 C CNN
F 3 "~" H 7000 3200 50  0001 C CNN
F 4 " C81598" H 7000 3200 50  0001 C CNN "JLCPCB Parts"
	1    7000 3200
	0    -1   -1   0   
$EndComp
Wire Wire Line
	7000 2900 7000 3050
Wire Wire Line
	8000 2900 8000 3050
Wire Wire Line
	9000 2900 9000 3050
Wire Wire Line
	10000 2900 10000 3050
Wire Wire Line
	7000 3350 7000 3450
Wire Wire Line
	8000 3350 8000 3450
Wire Wire Line
	9000 3350 9000 3450
Wire Wire Line
	10000 3350 10000 3450
$Comp
L Device:D D19
U 1 1
P 10000 4050
F 0 "D19" V 10046 3971 50  0000 R CNN
F 1 "D" V 9955 3971 50  0000 R CNN
F 2 "Diode_SMD:D_SOD-123" H 10000 4050 50  0001 C CNN
F 3 "~" H 10000 4050 50  0001 C CNN
F 4 " C81598" H 10000 4050 50  0001 C CNN "JLCPCB Parts"
	1    10000 4050
	0    -1   -1   0   
$EndComp
$Comp
L Device:D D14
U 1 1
P 9000 4050
F 0 "D14" V 9046 3971 50  0000 R CNN
F 1 "D" V 8955 3971 50  0000 R CNN
F 2 "Diode_SMD:D_SOD-123" H 9000 4050 50  0001 C CNN
F 3 "~" H 9000 4050 50  0001 C CNN
F 4 " C81598" H 9000 4050 50  0001 C CNN "JLCPCB Parts"
	1    9000 4050
	0    -1   -1   0   
$EndComp
$Comp
L Device:D D9
U 1 1
P 8000 4050
F 0 "D9" V 8046 3971 50  0000 R CNN
F 1 "D" V 7955 3971 50  0000 R CNN
F 2 "Diode_SMD:D_SOD-123" H 8000 4050 50  0001 C CNN
F 3 "~" H 8000 4050 50  0001 C CNN
F 4 " C81598" H 8000 4050 50  0001 C CNN "JLCPCB Parts"
	1    8000 4050
	0    -1   -1   0   
$EndComp
$Comp
L Device:D D4
U 1 1
P 7000 4050
F 0 "D4" V 7046 3971 50  0000 R CNN
F 1 "D" V 6955 3971 50  0000 R CNN
F 2 "Diode_SMD:D_SOD-123" H 7000 4050 50  0001 C CNN
F 3 "~" H 7000 4050 50  0001 C CNN
F 4 " C81598" H 7000 4050 50  0001 C CNN "JLCPCB Parts"
	1    7000 4050
	0    -1   -1   0   
$EndComp
Wire Wire Line
	7000 3750 7000 3900
Wire Wire Line
	8000 3750 8000 3900
Wire Wire Line
	9000 3750 9000 3900
Wire Wire Line
	7000 4200 7000 4300
Wire Wire Line
	8000 4200 8000 4300
Wire Wire Line
	9000 4200 9000 4300
Wire Wire Line
	10000 4200 10000 4300
Wire Wire Line
	10000 3800 10000 3900
$Comp
L Device:D D20
U 1 1
P 10000 4900
F 0 "D20" V 10046 4821 50  0000 R CNN
F 1 "D" V 9955 4821 50  0000 R CNN
F 2 "Diode_SMD:D_SOD-123" H 10000 4900 50  0001 C CNN
F 3 "~" H 10000 4900 50  0001 C CNN
F 4 " C81598" H 10000 4900 50  0001 C CNN "JLCPCB Parts"
	1    10000 4900
	0    -1   -1   0   
$EndComp
$Comp
L Device:D D15
U 1 1
P 9000 4900
F 0 "D15" V 9046 4821 50  0000 R CNN
F 1 "D" V 8955 4821 50  0000 R CNN
F 2 "Diode_SMD:D_SOD-123" H 9000 4900 50  0001 C CNN
F 3 "~" H 9000 4900 50  0001 C CNN
F 4 " C81598" H 9000 4900 50  0001 C CNN "JLCPCB Parts"
	1    9000 4900
	0    -1   -1   0   
$EndComp
$Comp
L Device:D D10
U 1 1
P 8000 4900
F 0 "D10" V 8046 4821 50  0000 R CNN
F 1 "D" V 7955 4821 50  0000 R CNN
F 2 "Diode_SMD:D_SOD-123" H 8000 4900 50  0001 C CNN
F 3 "~" H 8000 4900 50  0001 C CNN
F 4 " C81598" H 8000 4900 50  0001 C CNN "JLCPCB Parts"
	1    8000 4900
	0    -1   -1   0   
$EndComp
$Comp
L Device:D D5
U 1 1
P 7000 4900
F 0 "D5" V 7046 4821 50  0000 R CNN
F 1 "D" V 6955 4821 50  0000 R CNN
F 2 "Diode_SMD:D_SOD-123" H 7000 4900 50  0001 C CNN
F 3 "~" H 7000 4900 50  0001 C CNN
F 4 " C81598" H 7000 4900 50  0001 C CNN "JLCPCB Parts"
	1    7000 4900
	0    -1   -1   0   
$EndComp
Wire Wire Line
	7000 4600 7000 4750
Wire Wire Line
	8000 4600 8000 4750
Wire Wire Line
	7000 5050 7000 5250
Wire Wire Line
	8000 5050 8000 5250
Wire Wire Line
	9000 4650 9000 4750
Wire Wire Line
	10000 4650 10000 4750
Wire Wire Line
	10000 5050 10000 5250
Wire Wire Line
	9000 5050 9000 5250
Wire Wire Line
	10000 1200 10000 1350
Wire Wire Line
	10000 1650 10000 1750
Wire Wire Line
	8000 1200 8000 1350
Wire Wire Line
	9000 1200 9000 1350
Wire Wire Line
	8000 1650 8000 1750
Wire Wire Line
	9000 1650 9000 1750
Connection ~ 7800 1200
Wire Wire Line
	8900 1200 8800 1200
Wire Wire Line
	8900 1200 8900 2050
Wire Wire Line
	8900 2900 8900 2050
Connection ~ 8900 2050
Wire Wire Line
	8900 3750 8900 2900
Connection ~ 8900 2900
Wire Wire Line
	8900 4600 8900 3750
Connection ~ 8900 3750
Wire Wire Line
	8700 2050 8900 2050
Wire Wire Line
	8700 2900 8900 2900
Wire Wire Line
	8700 3750 8900 3750
Wire Wire Line
	8700 4600 8900 4600
Wire Wire Line
	9000 3450 10000 3450
Wire Wire Line
	9800 2050 9800 1200
Connection ~ 9800 1200
Wire Wire Line
	9800 2050 9800 2900
Connection ~ 9800 2050
Wire Wire Line
	9800 3750 9800 2900
Connection ~ 9800 2900
Wire Wire Line
	9800 4500 9800 3750
Connection ~ 9800 3750
Wire Wire Line
	7800 1200 7800 2050
Wire Wire Line
	7800 2050 7700 2050
Wire Wire Line
	7700 2900 7800 2900
Connection ~ 7800 2050
Wire Wire Line
	7700 3750 7800 3750
Wire Wire Line
	7800 2050 7800 2900
Connection ~ 7800 2900
Wire Wire Line
	7800 2900 7800 3750
Wire Wire Line
	7700 4600 7800 4600
Wire Wire Line
	7800 4600 7800 3750
Connection ~ 7800 3750
$Comp
L Connector:AVR-ISP-6 J2
U 1 1
P 5550 3850
F 0 "J2" H 5270 3854 50  0000 R CNN
F 1 "AVR-ISP-6" H 5270 3945 50  0000 R CNN
F 2 "keyboard_parts:AVR_ICSP_3x2" V 5300 3900 50  0001 C CNN
F 3 " ~" H 4275 3300 50  0001 C CNN
	1    5550 3850
	1    0    0    -1  
$EndComp
Wire Wire Line
	1900 1300 2100 1300
Text Label 1900 1150 0    50   ~ 0
RESET
Text Label 5950 3950 0    50   ~ 0
RESET
Wire Wire Line
	3300 1400 3550 1400
Wire Wire Line
	3300 1500 3650 1500
Wire Wire Line
	3300 1600 3750 1600
Text Label 5950 3850 0    50   ~ 0
SCLK
Text Label 5950 3750 0    50   ~ 0
MOSI
Text Label 5950 3650 0    50   ~ 0
MISO
Text Label 3850 850  0    50   ~ 0
SCLK
Text Label 3850 950  0    50   ~ 0
MOSI
Text Label 3850 1050 0    50   ~ 0
MISO
Connection ~ 3550 1400
Wire Wire Line
	3550 1400 3800 1400
Connection ~ 3650 1500
Wire Wire Line
	3650 1500 3800 1500
Wire Wire Line
	3750 1050 3750 1600
Connection ~ 3750 1600
Wire Wire Line
	3750 1600 3800 1600
Wire Wire Line
	3650 950  3650 1500
Wire Wire Line
	3650 950  3850 950 
Wire Wire Line
	3750 1050 3850 1050
Wire Wire Line
	3850 850  3550 850 
Wire Wire Line
	3550 850  3550 1400
$Comp
L power:+5V #PWR020
U 1 1
P 5450 3350
F 0 "#PWR020" H 5450 3200 50  0001 C CNN
F 1 "+5V" H 5465 3523 50  0000 C CNN
F 2 "" H 5450 3350 50  0001 C CNN
F 3 "" H 5450 3350 50  0001 C CNN
	1    5450 3350
	1    0    0    -1  
$EndComp
$Comp
L power:GND #PWR022
U 1 1
P 5450 4250
F 0 "#PWR022" H 5450 4000 50  0001 C CNN
F 1 "GND" H 5455 4077 50  0000 C CNN
F 2 "" H 5450 4250 50  0001 C CNN
F 3 "" H 5450 4250 50  0001 C CNN
	1    5450 4250
	1    0    0    -1  
$EndComp
NoConn ~ 5450 1600
NoConn ~ 5450 1300
NoConn ~ 5450 1000
NoConn ~ 5450 700 
$EndSCHEMATC
